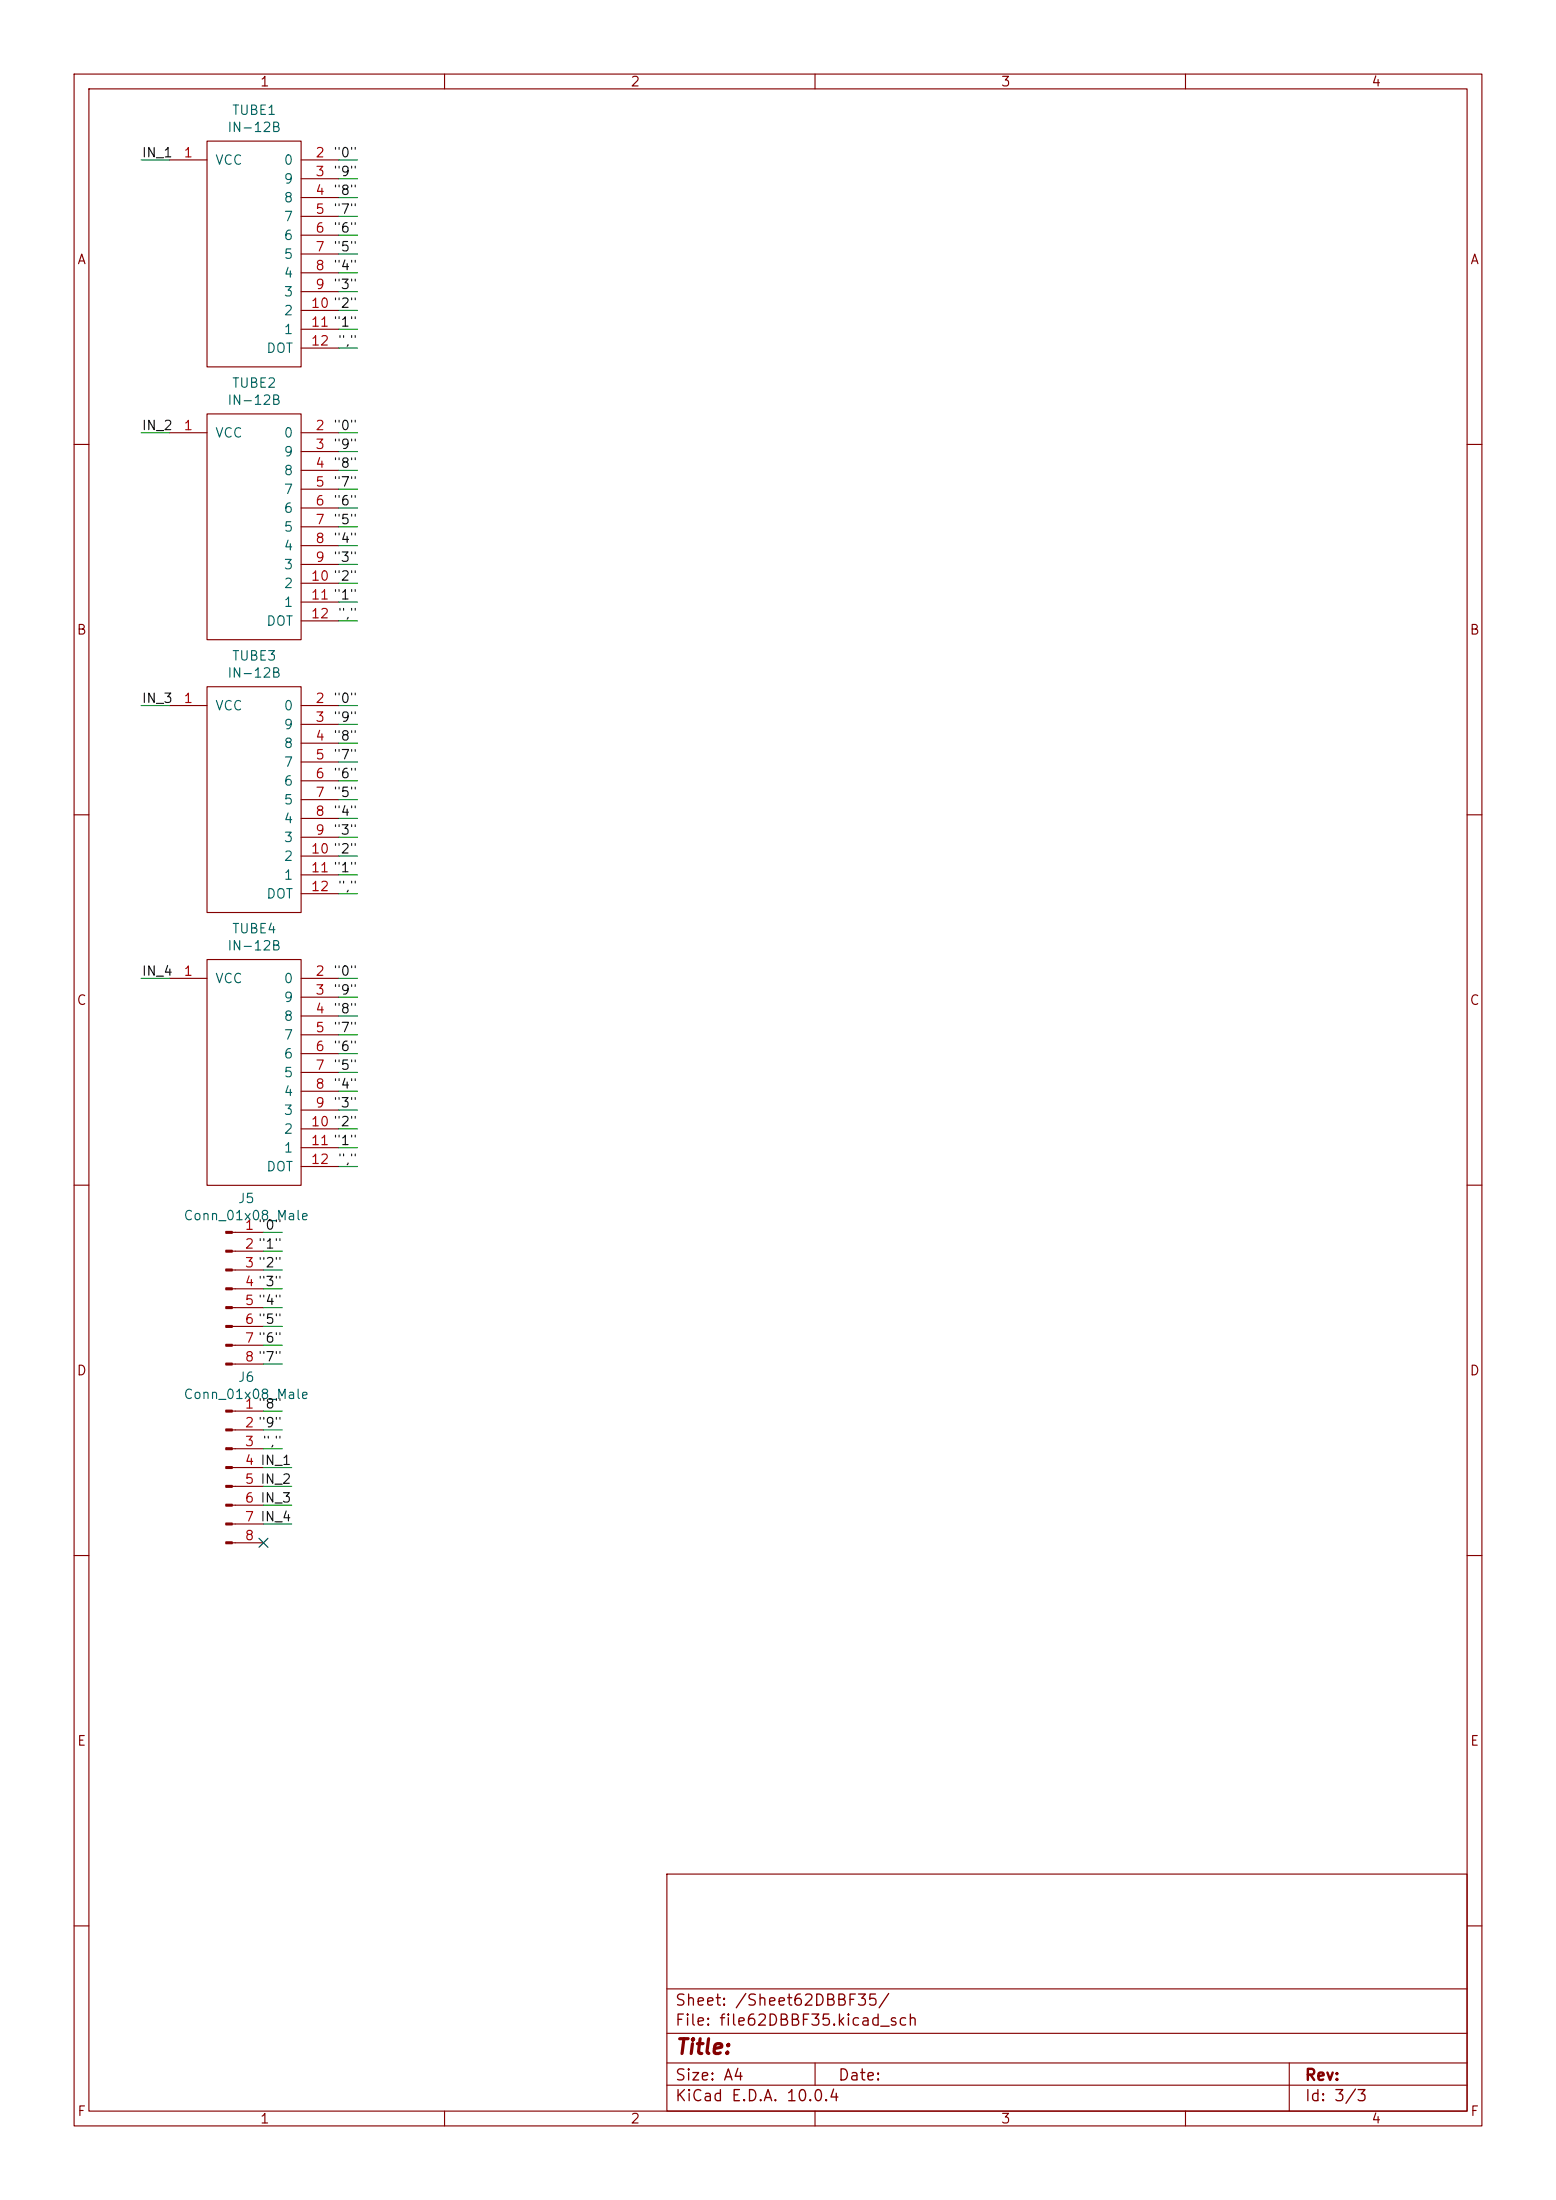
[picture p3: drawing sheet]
(kicad_sch (version 20230121) (generator eeschema)

 (paper "A4" portrait)

 (lib_symbols
  (symbol "Connector:Conn_01x08_Male" (pin_names (offset 1.016) hide) (in_bom yes) (on_board yes)
   (property "Reference" "J" (at 0 10.16 0) (effects (font (size 1.27 1.27))))
   (property "Value" "Connector_Conn_01x08_Male" (at 0 -12.7 0) (effects (font (size 1.27 1.27))))
   (property "Footprint" "" (at 0 0 0) (effects (font (size 1.27 1.27)) hide))
   (property "Datasheet" "" (at 0 0 0) (effects (font (size 1.27 1.27)) hide))
   (symbol "Conn_01x08_Male_1_1"
    (polyline (pts (xy 1.27 -10.16) (xy 0.8636 -10.16)) (stroke (width 0.1524) (type solid)) (fill (type none)))
    (polyline (pts (xy 1.27 -7.62) (xy 0.8636 -7.62)) (stroke (width 0.1524) (type solid)) (fill (type none)))
    (polyline (pts (xy 1.27 -5.08) (xy 0.8636 -5.08)) (stroke (width 0.1524) (type solid)) (fill (type none)))
    (polyline (pts (xy 1.27 -2.54) (xy 0.8636 -2.54)) (stroke (width 0.1524) (type solid)) (fill (type none)))
    (polyline (pts (xy 1.27 0) (xy 0.8636 0)) (stroke (width 0.1524) (type solid)) (fill (type none)))
    (polyline (pts (xy 1.27 2.54) (xy 0.8636 2.54)) (stroke (width 0.1524) (type solid)) (fill (type none)))
    (polyline (pts (xy 1.27 5.08) (xy 0.8636 5.08)) (stroke (width 0.1524) (type solid)) (fill (type none)))
    (polyline (pts (xy 1.27 7.62) (xy 0.8636 7.62)) (stroke (width 0.1524) (type solid)) (fill (type none)))
    (rectangle (start 0.8636 -10.033) (end 0 -10.287) (stroke (width 0.1524) (type solid)) (fill (type outline)))
    (rectangle (start 0.8636 -7.493) (end 0 -7.747) (stroke (width 0.1524) (type solid)) (fill (type outline)))
    (rectangle (start 0.8636 -4.953) (end 0 -5.207) (stroke (width 0.1524) (type solid)) (fill (type outline)))
    (rectangle (start 0.8636 -2.413) (end 0 -2.667) (stroke (width 0.1524) (type solid)) (fill (type outline)))
    (rectangle (start 0.8636 0.127) (end 0 -0.127) (stroke (width 0.1524) (type solid)) (fill (type outline)))
    (rectangle (start 0.8636 2.667) (end 0 2.413) (stroke (width 0.1524) (type solid)) (fill (type outline)))
    (rectangle (start 0.8636 5.207) (end 0 4.953) (stroke (width 0.1524) (type solid)) (fill (type outline)))
    (rectangle (start 0.8636 7.747) (end 0 7.493) (stroke (width 0.1524) (type solid)) (fill (type outline)))
    (pin passive line (at 5.08 7.62 180) (length 3.81) (name "Pin_1" (effects (font (size 1.27 1.27)))) (number "1" (effects (font (size 1.27 1.27)))))
    (pin passive line (at 5.08 5.08 180) (length 3.81) (name "Pin_2" (effects (font (size 1.27 1.27)))) (number "2" (effects (font (size 1.27 1.27)))))
    (pin passive line (at 5.08 2.54 180) (length 3.81) (name "Pin_3" (effects (font (size 1.27 1.27)))) (number "3" (effects (font (size 1.27 1.27)))))
    (pin passive line (at 5.08 0 180) (length 3.81) (name "Pin_4" (effects (font (size 1.27 1.27)))) (number "4" (effects (font (size 1.27 1.27)))))
    (pin passive line (at 5.08 -2.54 180) (length 3.81) (name "Pin_5" (effects (font (size 1.27 1.27)))) (number "5" (effects (font (size 1.27 1.27)))))
    (pin passive line (at 5.08 -5.08 180) (length 3.81) (name "Pin_6" (effects (font (size 1.27 1.27)))) (number "6" (effects (font (size 1.27 1.27)))))
    (pin passive line (at 5.08 -7.62 180) (length 3.81) (name "Pin_7" (effects (font (size 1.27 1.27)))) (number "7" (effects (font (size 1.27 1.27)))))
    (pin passive line (at 5.08 -10.16 180) (length 3.81) (name "Pin_8" (effects (font (size 1.27 1.27)))) (number "8" (effects (font (size 1.27 1.27)))))))
  (symbol "CustomComponents:IN-12B" (pin_names (offset 1.016)) (in_bom yes) (on_board yes)
   (property "Reference" "TUBE" (at -3.81 6.35 0) (effects (font (size 1.27 1.27))))
   (property "Value" "IN-12B" (at 0 -26.67 0) (effects (font (size 1.27 1.27))))
   (property "Footprint" "" (at 0 -7.62 0) (effects (font (size 1.27 1.27)) hide))
   (property "Datasheet" "" (at 0 -7.62 0) (effects (font (size 1.27 1.27)) hide))
   (symbol "IN-12B_0_1"
    (rectangle (start -6.35 5.08) (end 6.35 -25.4) (stroke (width 0) (type solid)) (fill (type none))))
   (symbol "IN-12B_1_1"
    (pin power_in line (at -11.43 2.54 0) (length 5.08) (name "VCC" (effects (font (size 1.27 1.27)))) (number "1" (effects (font (size 1.27 1.27)))))
    (pin power_in line (at 11.43 -17.78 180) (length 5.08) (name "2" (effects (font (size 1.27 1.27)))) (number "10" (effects (font (size 1.27 1.27)))))
    (pin power_in line (at 11.43 -20.32 180) (length 5.08) (name "1" (effects (font (size 1.27 1.27)))) (number "11" (effects (font (size 1.27 1.27)))))
    (pin power_in line (at 11.43 -22.86 180) (length 5.08) (name "DOT" (effects (font (size 1.27 1.27)))) (number "12" (effects (font (size 1.27 1.27)))))
    (pin power_in line (at 11.43 2.54 180) (length 5.08) (name "0" (effects (font (size 1.27 1.27)))) (number "2" (effects (font (size 1.27 1.27)))))
    (pin power_in line (at 11.43 0 180) (length 5.08) (name "9" (effects (font (size 1.27 1.27)))) (number "3" (effects (font (size 1.27 1.27)))))
    (pin power_in line (at 11.43 -2.54 180) (length 5.08) (name "8" (effects (font (size 1.27 1.27)))) (number "4" (effects (font (size 1.27 1.27)))))
    (pin power_in line (at 11.43 -5.08 180) (length 5.08) (name "7" (effects (font (size 1.27 1.27)))) (number "5" (effects (font (size 1.27 1.27)))))
    (pin power_in line (at 11.43 -7.62 180) (length 5.08) (name "6" (effects (font (size 1.27 1.27)))) (number "6" (effects (font (size 1.27 1.27)))))
    (pin power_in line (at 11.43 -10.16 180) (length 5.08) (name "5" (effects (font (size 1.27 1.27)))) (number "7" (effects (font (size 1.27 1.27)))))
    (pin power_in line (at 11.43 -12.7 180) (length 5.08) (name "4" (effects (font (size 1.27 1.27)))) (number "8" (effects (font (size 1.27 1.27)))))
    (pin power_in line (at 11.43 -15.24 180) (length 5.08) (name "3" (effects (font (size 1.27 1.27)))) (number "9" (effects (font (size 1.27 1.27))))))))


 (no_connect (at 35.56 208.28))

 (wire (pts (xy 45.72 63.5) (xy 48.26 63.5)) (stroke (width 0) (type default)))
 (wire (pts (xy 45.72 34.29) (xy 48.26 34.29)) (stroke (width 0) (type default)))
 (wire (pts (xy 45.72 113.03) (xy 48.26 113.03)) (stroke (width 0) (type default)))
 (wire (pts (xy 35.56 179.07) (xy 38.1 179.07)) (stroke (width 0) (type default)))
 (wire (pts (xy 35.56 171.45) (xy 38.1 171.45)) (stroke (width 0) (type default)))
 (wire (pts (xy 45.72 21.59) (xy 48.26 21.59)) (stroke (width 0) (type default)))
 (wire (pts (xy 45.72 58.42) (xy 48.26 58.42)) (stroke (width 0) (type default)))
 (wire (pts (xy 45.72 97.79) (xy 48.26 97.79)) (stroke (width 0) (type default)))
 (wire (pts (xy 45.72 26.67) (xy 48.26 26.67)) (stroke (width 0) (type default)))
 (wire (pts (xy 45.72 110.49) (xy 48.26 110.49)) (stroke (width 0) (type default)))
 (wire (pts (xy 45.72 83.82) (xy 48.26 83.82)) (stroke (width 0) (type default)))
 (wire (pts (xy 35.56 184.15) (xy 38.1 184.15)) (stroke (width 0) (type default)))
 (wire (pts (xy 45.72 78.74) (xy 48.26 78.74)) (stroke (width 0) (type default)))
 (wire (pts (xy 19.05 132.08) (xy 22.86 132.08)) (stroke (width 0) (type default)))
 (wire (pts (xy 45.72 44.45) (xy 48.26 44.45)) (stroke (width 0) (type default)))
 (wire (pts (xy 45.72 142.24) (xy 48.26 142.24)) (stroke (width 0) (type default)))
 (wire (pts (xy 45.72 24.13) (xy 48.26 24.13)) (stroke (width 0) (type default)))
 (wire (pts (xy 45.72 95.25) (xy 48.26 95.25)) (stroke (width 0) (type default)))
 (wire (pts (xy 45.72 157.48) (xy 48.26 157.48)) (stroke (width 0) (type default)))
 (wire (pts (xy 35.56 190.5) (xy 38.1 190.5)) (stroke (width 0) (type default)))
 (wire (pts (xy 45.72 39.37) (xy 48.26 39.37)) (stroke (width 0) (type default)))
 (wire (pts (xy 45.72 81.28) (xy 48.26 81.28)) (stroke (width 0) (type default)))
 (wire (pts (xy 39.37 203.2) (xy 35.56 203.2)) (stroke (width 0) (type default)))
 (wire (pts (xy 39.37 200.66) (xy 35.56 200.66)) (stroke (width 0) (type default)))
 (wire (pts (xy 45.72 118.11) (xy 48.26 118.11)) (stroke (width 0) (type default)))
 (wire (pts (xy 45.72 31.75) (xy 48.26 31.75)) (stroke (width 0) (type default)))
 (wire (pts (xy 45.72 144.78) (xy 48.26 144.78)) (stroke (width 0) (type default)))
 (wire (pts (xy 35.56 193.04) (xy 38.1 193.04)) (stroke (width 0) (type default)))
 (wire (pts (xy 35.56 166.37) (xy 38.1 166.37)) (stroke (width 0) (type default)))
 (wire (pts (xy 35.56 173.99) (xy 38.1 173.99)) (stroke (width 0) (type default)))
 (wire (pts (xy 45.72 132.08) (xy 48.26 132.08)) (stroke (width 0) (type default)))
 (wire (pts (xy 35.56 168.91) (xy 38.1 168.91)) (stroke (width 0) (type default)))
 (wire (pts (xy 45.72 41.91) (xy 48.26 41.91)) (stroke (width 0) (type default)))
 (wire (pts (xy 45.72 139.7) (xy 48.26 139.7)) (stroke (width 0) (type default)))
 (wire (pts (xy 45.72 107.95) (xy 48.26 107.95)) (stroke (width 0) (type default)))
 (wire (pts (xy 45.72 66.04) (xy 48.26 66.04)) (stroke (width 0) (type default)))
 (wire (pts (xy 45.72 68.58) (xy 48.26 68.58)) (stroke (width 0) (type default)))
 (wire (pts (xy 45.72 102.87) (xy 48.26 102.87)) (stroke (width 0) (type default)))
 (wire (pts (xy 35.56 195.58) (xy 38.1 195.58)) (stroke (width 0) (type default)))
 (wire (pts (xy 35.56 176.53) (xy 38.1 176.53)) (stroke (width 0) (type default)))
 (wire (pts (xy 45.72 71.12) (xy 48.26 71.12)) (stroke (width 0) (type default)))
 (wire (pts (xy 45.72 36.83) (xy 48.26 36.83)) (stroke (width 0) (type default)))
 (wire (pts (xy 45.72 115.57) (xy 48.26 115.57)) (stroke (width 0) (type default)))
 (wire (pts (xy 45.72 100.33) (xy 48.26 100.33)) (stroke (width 0) (type default)))
 (wire (pts (xy 19.05 21.59) (xy 22.86 21.59)) (stroke (width 0) (type default)))
 (wire (pts (xy 45.72 149.86) (xy 48.26 149.86)) (stroke (width 0) (type default)))
 (wire (pts (xy 45.72 105.41) (xy 48.26 105.41)) (stroke (width 0) (type default)))
 (wire (pts (xy 45.72 134.62) (xy 48.26 134.62)) (stroke (width 0) (type default)))
 (wire (pts (xy 45.72 29.21) (xy 48.26 29.21)) (stroke (width 0) (type default)))
 (wire (pts (xy 45.72 137.16) (xy 48.26 137.16)) (stroke (width 0) (type default)))
 (wire (pts (xy 45.72 60.96) (xy 48.26 60.96)) (stroke (width 0) (type default)))
 (wire (pts (xy 45.72 152.4) (xy 48.26 152.4)) (stroke (width 0) (type default)))
 (wire (pts (xy 45.72 73.66) (xy 48.26 73.66)) (stroke (width 0) (type default)))
 (wire (pts (xy 45.72 147.32) (xy 48.26 147.32)) (stroke (width 0) (type default)))
 (wire (pts (xy 45.72 154.94) (xy 48.26 154.94)) (stroke (width 0) (type default)))
 (wire (pts (xy 45.72 76.2) (xy 48.26 76.2)) (stroke (width 0) (type default)))
 (wire (pts (xy 19.05 95.25) (xy 22.86 95.25)) (stroke (width 0) (type default)))
 (wire (pts (xy 39.37 205.74) (xy 35.56 205.74)) (stroke (width 0) (type default)))
 (wire (pts (xy 45.72 120.65) (xy 48.26 120.65)) (stroke (width 0) (type default)))
 (wire (pts (xy 39.37 198.12) (xy 35.56 198.12)) (stroke (width 0) (type default)))
 (wire (pts (xy 19.05 58.42) (xy 22.86 58.42)) (stroke (width 0) (type default)))
 (wire (pts (xy 45.72 46.99) (xy 48.26 46.99)) (stroke (width 0) (type default)))
 (wire (pts (xy 35.56 181.61) (xy 38.1 181.61)) (stroke (width 0) (type default)))

 (label "\"8\"" (at 48.26 26.67 180) (effects (font (size 1.27 1.27)) (justify right bottom)))
 (label "IN_2" (at 19.05 58.42 0) (effects (font (size 1.27 1.27)) (justify left bottom)))
 (label "\"1\"" (at 48.26 44.45 180) (effects (font (size 1.27 1.27)) (justify right bottom)))
 (label "\"6\"" (at 48.26 31.75 180) (effects (font (size 1.27 1.27)) (justify right bottom)))
 (label "\"5\"" (at 48.26 144.78 180) (effects (font (size 1.27 1.27)) (justify right bottom)))
 (label "\"3\"" (at 48.26 39.37 180) (effects (font (size 1.27 1.27)) (justify right bottom)))
 (label "\"4\"" (at 48.26 147.32 180) (effects (font (size 1.27 1.27)) (justify right bottom)))
 (label "\",\"" (at 38.1 195.58 180) (effects (font (size 1.27 1.27)) (justify right bottom)))
 (label "\"9\"" (at 48.26 24.13 180) (effects (font (size 1.27 1.27)) (justify right bottom)))
 (label "\"5\"" (at 38.1 179.07 180) (effects (font (size 1.27 1.27)) (justify right bottom)))
 (label "\"9\"" (at 48.26 97.79 180) (effects (font (size 1.27 1.27)) (justify right bottom)))
 (label "IN_1" (at 39.37 198.12 180) (effects (font (size 1.27 1.27)) (justify right bottom)))
 (label "\"0\"" (at 38.1 166.37 180) (effects (font (size 1.27 1.27)) (justify right bottom)))
 (label "\"4\"" (at 38.1 176.53 180) (effects (font (size 1.27 1.27)) (justify right bottom)))
 (label "\"4\"" (at 48.26 110.49 180) (effects (font (size 1.27 1.27)) (justify right bottom)))
 (label "\"8\"" (at 38.1 190.5 180) (effects (font (size 1.27 1.27)) (justify right bottom)))
 (label "\"4\"" (at 48.26 36.83 180) (effects (font (size 1.27 1.27)) (justify right bottom)))
 (label "\"6\"" (at 48.26 105.41 180) (effects (font (size 1.27 1.27)) (justify right bottom)))
 (label "\"2\"" (at 48.26 115.57 180) (effects (font (size 1.27 1.27)) (justify right bottom)))
 (label "\",\"" (at 48.26 46.99 180) (effects (font (size 1.27 1.27)) (justify right bottom)))
 (label "\",\"" (at 48.26 157.48 180) (effects (font (size 1.27 1.27)) (justify right bottom)))
 (label "\"9\"" (at 48.26 134.62 180) (effects (font (size 1.27 1.27)) (justify right bottom)))
 (label "IN_1" (at 19.05 21.59 0) (effects (font (size 1.27 1.27)) (justify left bottom)))
 (label "\"2\"" (at 48.26 41.91 180) (effects (font (size 1.27 1.27)) (justify right bottom)))
 (label "\"1\"" (at 38.1 168.91 180) (effects (font (size 1.27 1.27)) (justify right bottom)))
 (label "\"3\"" (at 38.1 173.99 180) (effects (font (size 1.27 1.27)) (justify right bottom)))
 (label "\"3\"" (at 48.26 113.03 180) (effects (font (size 1.27 1.27)) (justify right bottom)))
 (label "\"5\"" (at 48.26 71.12 180) (effects (font (size 1.27 1.27)) (justify right bottom)))
 (label "IN_4" (at 19.05 132.08 0) (effects (font (size 1.27 1.27)) (justify left bottom)))
 (label "\"3\"" (at 48.26 149.86 180) (effects (font (size 1.27 1.27)) (justify right bottom)))
 (label "\"2\"" (at 38.1 171.45 180) (effects (font (size 1.27 1.27)) (justify right bottom)))
 (label "\"0\"" (at 48.26 21.59 180) (effects (font (size 1.27 1.27)) (justify right bottom)))
 (label "\"9\"" (at 48.26 60.96 180) (effects (font (size 1.27 1.27)) (justify right bottom)))
 (label "\"3\"" (at 48.26 76.2 180) (effects (font (size 1.27 1.27)) (justify right bottom)))
 (label "\"5\"" (at 48.26 34.29 180) (effects (font (size 1.27 1.27)) (justify right bottom)))
 (label "\"1\"" (at 48.26 81.28 180) (effects (font (size 1.27 1.27)) (justify right bottom)))
 (label "\"7\"" (at 48.26 102.87 180) (effects (font (size 1.27 1.27)) (justify right bottom)))
 (label "\"2\"" (at 48.26 78.74 180) (effects (font (size 1.27 1.27)) (justify right bottom)))
 (label "IN_3" (at 19.05 95.25 0) (effects (font (size 1.27 1.27)) (justify left bottom)))
 (label "\"8\"" (at 48.26 63.5 180) (effects (font (size 1.27 1.27)) (justify right bottom)))
 (label "\"7\"" (at 48.26 139.7 180) (effects (font (size 1.27 1.27)) (justify right bottom)))
 (label "\"0\"" (at 48.26 95.25 180) (effects (font (size 1.27 1.27)) (justify right bottom)))
 (label "\"0\"" (at 48.26 132.08 180) (effects (font (size 1.27 1.27)) (justify right bottom)))
 (label "\",\"" (at 48.26 83.82 180) (effects (font (size 1.27 1.27)) (justify right bottom)))
 (label "\"6\"" (at 48.26 68.58 180) (effects (font (size 1.27 1.27)) (justify right bottom)))
 (label "\"9\"" (at 38.1 193.04 180) (effects (font (size 1.27 1.27)) (justify right bottom)))
 (label "\"7\"" (at 48.26 66.04 180) (effects (font (size 1.27 1.27)) (justify right bottom)))
 (label "\"5\"" (at 48.26 107.95 180) (effects (font (size 1.27 1.27)) (justify right bottom)))
 (label "\"6\"" (at 38.1 181.61 180) (effects (font (size 1.27 1.27)) (justify right bottom)))
 (label "\",\"" (at 48.26 120.65 180) (effects (font (size 1.27 1.27)) (justify right bottom)))
 (label "IN_2" (at 39.37 200.66 180) (effects (font (size 1.27 1.27)) (justify right bottom)))
 (label "IN_4" (at 39.37 205.74 180) (effects (font (size 1.27 1.27)) (justify right bottom)))
 (label "\"7\"" (at 38.1 184.15 180) (effects (font (size 1.27 1.27)) (justify right bottom)))
 (label "\"2\"" (at 48.26 152.4 180) (effects (font (size 1.27 1.27)) (justify right bottom)))
 (label "\"0\"" (at 48.26 58.42 180) (effects (font (size 1.27 1.27)) (justify right bottom)))
 (label "\"8\"" (at 48.26 100.33 180) (effects (font (size 1.27 1.27)) (justify right bottom)))
 (label "\"7\"" (at 48.26 29.21 180) (effects (font (size 1.27 1.27)) (justify right bottom)))
 (label "\"6\"" (at 48.26 142.24 180) (effects (font (size 1.27 1.27)) (justify right bottom)))
 (label "\"4\"" (at 48.26 73.66 180) (effects (font (size 1.27 1.27)) (justify right bottom)))
 (label "\"8\"" (at 48.26 137.16 180) (effects (font (size 1.27 1.27)) (justify right bottom)))
 (label "\"1\"" (at 48.26 154.94 180) (effects (font (size 1.27 1.27)) (justify right bottom)))
 (label "IN_3" (at 39.37 203.2 180) (effects (font (size 1.27 1.27)) (justify right bottom)))
 (label "\"1\"" (at 48.26 118.11 180) (effects (font (size 1.27 1.27)) (justify right bottom)))

 (symbol (lib_id "CustomComponents:IN-12B") (at 34.29 24.13 0) (unit 1) (in_bom yes) (on_board yes) (dnp no)
  (property "Reference" "TUBE1" (at 34.29 14.859 0) (effects (font (size 1.27 1.27))))
  (property "Value" "IN-12B" (at 34.29 17.1704 0) (effects (font (size 1.27 1.27))))
  (property "Footprint" "footprints:IN-12B" (at 34.29 31.75 0) (effects (font (size 1.27 1.27)) hide))
  (property "Datasheet" "" (at 34.29 31.75 0) (effects (font (size 1.27 1.27)) hide)) (pin "1") (pin "10") (pin "11") (pin "12") (pin "2") (pin "3") (pin "4") (pin "5") (pin "6") (pin "7") (pin "8") (pin "9")
  (instances (project "IN12_STMF0_ESP8266_RADIO" (path "" (reference "TUBE1") (unit 1)) (path "" (reference "TUBE?") (unit 1)))))

 (symbol (lib_id "CustomComponents:IN-12B") (at 34.29 60.96 0) (unit 1) (in_bom yes) (on_board yes) (dnp no)
  (property "Reference" "TUBE2" (at 34.29 51.689 0) (effects (font (size 1.27 1.27))))
  (property "Value" "IN-12B" (at 34.29 54.0004 0) (effects (font (size 1.27 1.27))))
  (property "Footprint" "footprints:IN-12B" (at 34.29 68.58 0) (effects (font (size 1.27 1.27)) hide))
  (property "Datasheet" "" (at 34.29 68.58 0) (effects (font (size 1.27 1.27)) hide)) (pin "1") (pin "10") (pin "11") (pin "12") (pin "2") (pin "3") (pin "4") (pin "5") (pin "6") (pin "7") (pin "8") (pin "9")
  (instances (project "IN12_STMF0_ESP8266_RADIO" (path "" (reference "TUBE2") (unit 1)) (path "" (reference "TUBE?") (unit 1)))))

 (symbol (lib_id "CustomComponents:IN-12B") (at 34.29 97.79 0) (unit 1) (in_bom yes) (on_board yes) (dnp no)
  (property "Reference" "TUBE3" (at 34.29 88.519 0) (effects (font (size 1.27 1.27))))
  (property "Value" "IN-12B" (at 34.29 90.8304 0) (effects (font (size 1.27 1.27))))
  (property "Footprint" "footprints:IN-12B" (at 34.29 105.41 0) (effects (font (size 1.27 1.27)) hide))
  (property "Datasheet" "" (at 34.29 105.41 0) (effects (font (size 1.27 1.27)) hide)) (pin "1") (pin "10") (pin "11") (pin "12") (pin "2") (pin "3") (pin "4") (pin "5") (pin "6") (pin "7") (pin "8") (pin "9")
  (instances (project "IN12_STMF0_ESP8266_RADIO" (path "" (reference "TUBE3") (unit 1)) (path "" (reference "TUBE?") (unit 1)))))

 (symbol (lib_id "CustomComponents:IN-12B") (at 34.29 134.62 0) (unit 1) (in_bom yes) (on_board yes) (dnp no)
  (property "Reference" "TUBE4" (at 34.29 125.349 0) (effects (font (size 1.27 1.27))))
  (property "Value" "IN-12B" (at 34.29 127.6604 0) (effects (font (size 1.27 1.27))))
  (property "Footprint" "footprints:IN-12B" (at 34.29 142.24 0) (effects (font (size 1.27 1.27)) hide))
  (property "Datasheet" "" (at 34.29 142.24 0) (effects (font (size 1.27 1.27)) hide)) (pin "1") (pin "10") (pin "11") (pin "12") (pin "2") (pin "3") (pin "4") (pin "5") (pin "6") (pin "7") (pin "8") (pin "9")
  (instances (project "IN12_STMF0_ESP8266_RADIO" (path "" (reference "TUBE4") (unit 1)) (path "" (reference "TUBE?") (unit 1)))))

 (symbol (lib_id "Connector:Conn_01x08_Male") (at 30.48 173.99 0) (unit 1) (in_bom yes) (on_board yes) (dnp no)
  (property "Reference" "J5" (at 33.2232 161.7726 0) (effects (font (size 1.27 1.27))))
  (property "Value" "Conn_01x08_Male" (at 33.2232 164.084 0) (effects (font (size 1.27 1.27))))
  (property "Footprint" "Connector_PinHeader_2.54mm:PinHeader_1x08_P2.54mm_Vertical" (at 30.48 173.99 0) (effects (font (size 1.27 1.27)) hide))
  (property "Datasheet" "~" (at 30.48 173.99 0) (effects (font (size 1.27 1.27)) hide)) (pin "1") (pin "2") (pin "3") (pin "4") (pin "5") (pin "6") (pin "7") (pin "8")
  (instances (project "IN12_STMF0_ESP8266_RADIO" (path "" (reference "J5") (unit 1)) (path "" (reference "J?") (unit 1)))))

 (symbol (lib_id "Connector:Conn_01x08_Male") (at 30.48 198.12 0) (unit 1) (in_bom yes) (on_board yes) (dnp no)
  (property "Reference" "J6" (at 33.2232 185.9026 0) (effects (font (size 1.27 1.27))))
  (property "Value" "Conn_01x08_Male" (at 33.2232 188.214 0) (effects (font (size 1.27 1.27))))
  (property "Footprint" "Connector_PinHeader_2.54mm:PinHeader_1x08_P2.54mm_Vertical" (at 30.48 198.12 0) (effects (font (size 1.27 1.27)) hide))
  (property "Datasheet" "~" (at 30.48 198.12 0) (effects (font (size 1.27 1.27)) hide)) (pin "1") (pin "2") (pin "3") (pin "4") (pin "5") (pin "6") (pin "7") (pin "8")
  (instances (project "IN12_STMF0_ESP8266_RADIO" (path "" (reference "J6") (unit 1)) (path "" (reference "J?") (unit 1))))))
